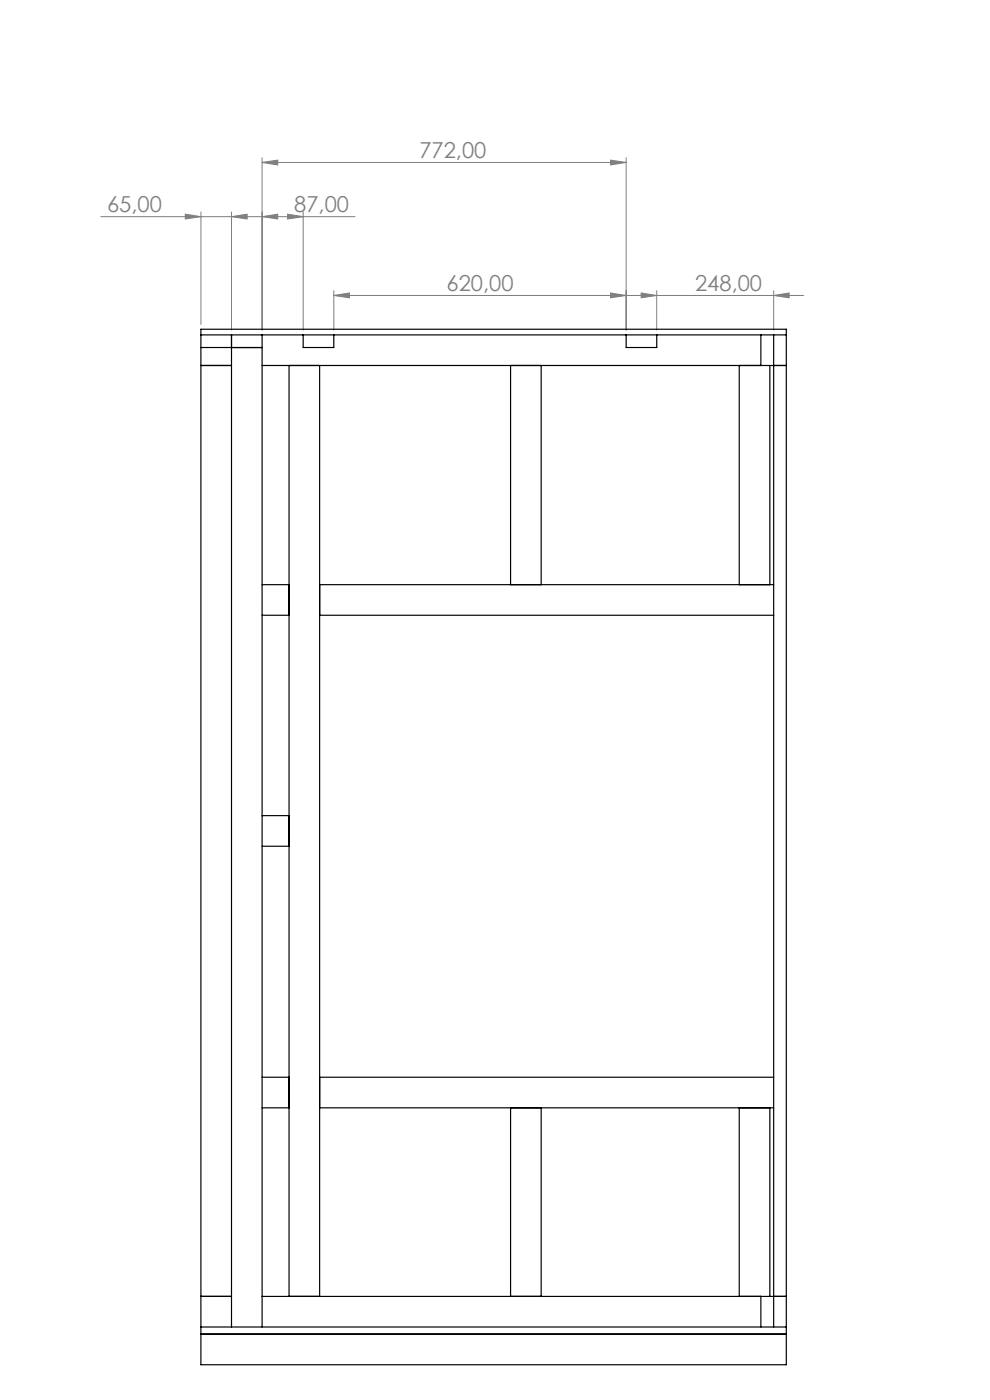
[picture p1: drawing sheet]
<svg xmlns="http://www.w3.org/2000/svg" width="210mm" height="297mm" viewBox="0 0 210 297" stroke-linecap="round" stroke-linejoin="round" font-family="sans-serif">
<g fill="none" stroke="#808080" stroke-width=".21">
<path d="M55.6 34.5l3.3-.5v1zM55.6 33.5v36.5M55.6 34.5h77.2M129.5 34l3.3 .5-3.3 .5zM132.8 33.5v36.5M21.4 46h34.1M39.3 45.4l3.3 .6-3.3 .5zM42.6 45v23.8M49.1 46l3.3-.6v1.1zM49.1 45v25M55.6 46l3.3-.6v1.1zM55.6 46h19.7"/>
<path d="M61 45.4l3.3 .6-3.3 .5zM64.3 45v25M70.8 62.7l3.3-.5v1zM70.8 61.7v8.3M70.8 62.7h62M129.5 62.2l3.3 .5-3.3 .5zM133 62.7h37.5M136 62.2l3.3 .5-3.3 .5zM139.3 61.7v8.3M164.1 62.7l3.3-.5v1zM164.1 61.7v8.3"/>
</g>
<g fill="#808080">
<path d="M55.6 46l3.3-.6v1.1zM61 45.4l3.3 .6-3.3 .5zM55.6 34.5l3.3-.5v1zM129.5 34l3.3 .5-3.3 .5zM70.8 62.7l3.3-.5v1zM129.5 62.2l3.3 .5-3.3 .5z"/>
<path d="M49.1 46l3.3-.6v1.1zM39.3 45.4l3.3 .6-3.3 .5z"/>
<path d="M136 62.2l3.3 .5-3.3 .5zM164.1 62.7l3.3-.5v1z"/>
</g>
<g fill="none" stroke="#000" stroke-width=".25">
<path d="M42.6 71h124.2M42.6 73.7h13M42.6 69.8h124.2v219.7h-124.2zM42.6 77.5h6.5M49.1 71v210.5M55.6 77.5h111.2M55.6 71v210.5M61.3 77.5v197.5M64.3 71v2.7h6.5v-2.7M67.8 77.5v197.5M108.3 77.5v46.5M114.8 77.5v46.5"/>
<path d="M132.8 71v2.7h6.5v-2.7M156.8 77.5v46.5M161.4 71v6.5M163.3 77.5v46.5M164.1 71v210.5M55.6 130.5h5.7M55.6 124h5.7M67.8 130.5h96.3M67.8 124h96.3M55.6 173h5.7M55.6 179.5h5.7M55.6 228.5h5.7"/>
<path d="M55.6 235h5.7M67.8 228.5h96.3M67.8 235h96.3M108.3 235v40M114.8 235v40M156.8 235v40M163.3 235v40M42.6 275h6.5M55.6 275h111.2M161.4 275v6.5M42.6 283h124.2M42.6 281.5h124.2"/>
</g>
<g font-size="4.7" fill="#808080">
<text x="89" y="33.4">772,00</text>
<text x="22.7" y="44.9">65,00</text>
<text x="62.4" y="44.9">87,00</text>
<text x="94.7" y="61.6">620,00</text>
<text x="147.4" y="61.6">248,00</text>
</g>
</svg>
